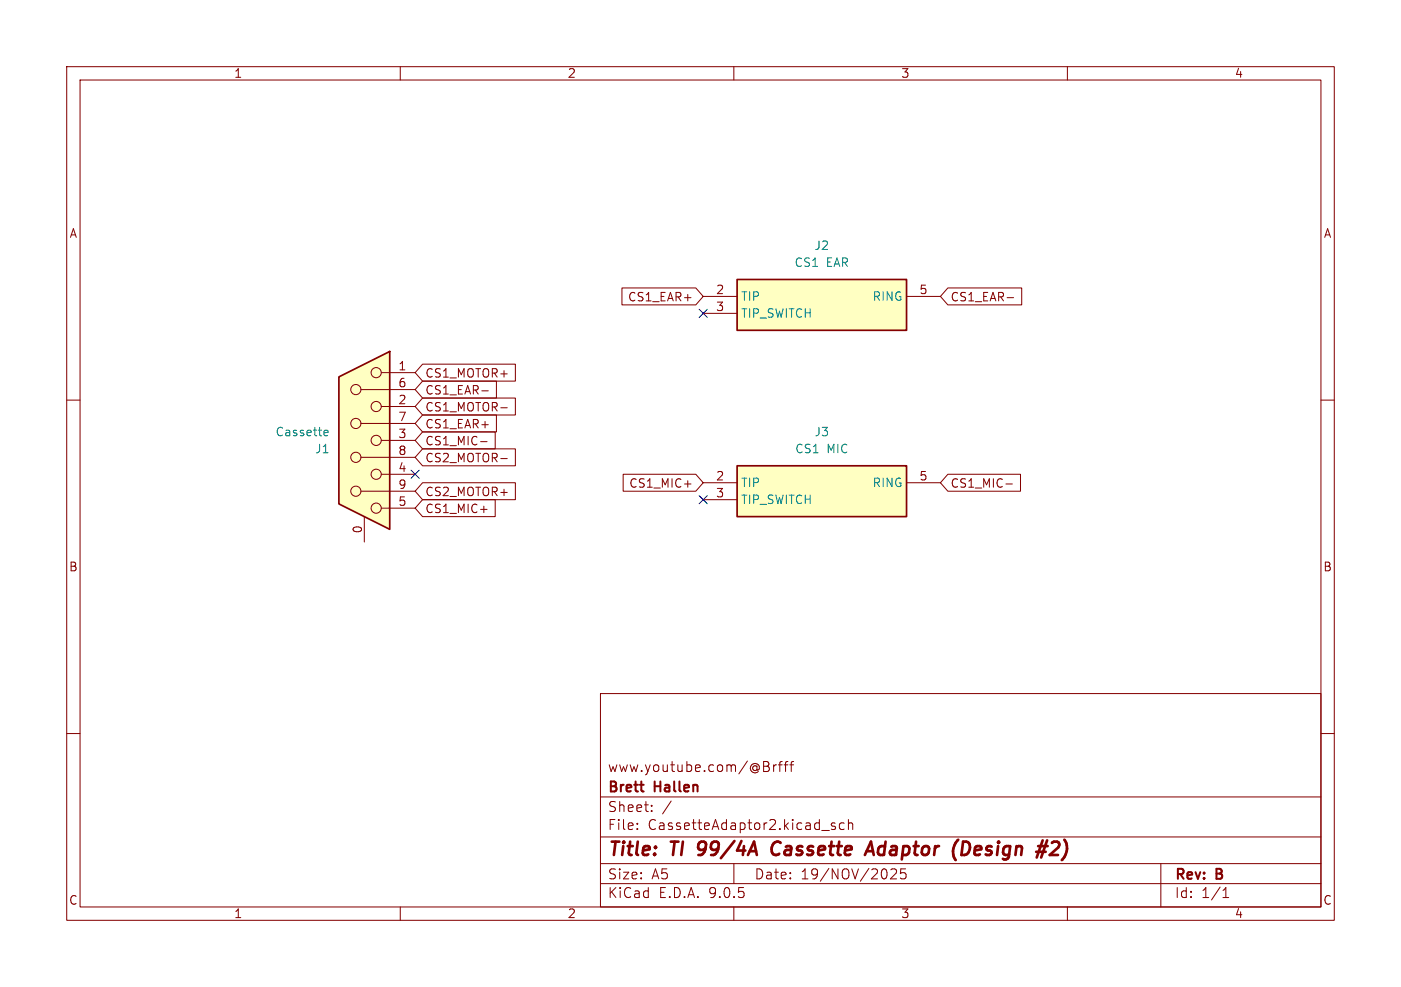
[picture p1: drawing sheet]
<svg xmlns="http://www.w3.org/2000/svg" width="210mm" height="148mm" viewBox="0 0 210 148" stroke-linecap="round" stroke-linejoin="round" font-family="sans-serif">
<g fill="none" stroke="#840000" stroke-width=".15">
<path d="M10 10h190v128h-190zM12 12h186v124h-186zM60 10v2M110 10v2M160 10v2M10 60h2M198 60h2M10 110h2M90 104h108v32h-108zM90 119.5h108M115.2 115v.5M116 114.7v1"/>
<path d="M116.4 114.7l-.3 .1-.1 .2M116.7 114.7h.5M117.2 114.2l-.2 .1-.1 .1v1.3M117.5 114.7h.6M118.1 114.2l-.3 .1-.1 .1v1.3M118.4 114.7h.6M119 114.2l-.3 .1-.1 .1v1.3M198 110h2M60 136v2M90 132.5h108M90 129.5h108M90 125.5h108"/>
<path d="M95.5 124.2v.2M95.5 123.5v.1M97.7 121.5v.2M97.7 120.8v.1M100.6 120.1l-1.3 1.9M110 136v2M110 129.5v3M123.2 124.5h1.1M125.2 123.5l-.4-.1-.2 .2 .1 .2 .5 .2v.3h-.6M126.5 123.5l-.4-.1-.3 .3v.4l.2 .2h.5M127.2 123.5a.37 .37 0 0 1 .6 .1v.8M127.2 122.9v1.5"/>
<path d="M134.3 130.4v.5l-.8 .9h.9M135 130.3v.7l.2-.1h.5l.1 .2v.4l-.3 .3h-.3l-.2-.2M160 136v2M174 129.5v6.5M183.3 134.6h.9M183.3 133.5l.5-.4v1.5"/>
</g>
<path d="M104.7 128.2h.4M104.8 126.4l-.1 .2v.7M116.7 126.2a1.13 1.13 0 0 0-1 .7 1.13 1.13 0 0 0 .2 1.2l.3 .1 .5-.1M129.6 128.2l1-2 .4 2M129.9 127.6h1M143.6 125.9l-.1 .1M145.4 126.7l-.3-.4-.7-.1-.3 2a.98 .98 0 0 0 1.3-.8M157.7 126.4l.3-.2h.5a.45 .45 0 0 1 .3 .6l-.2 .3-1.2 1.1h1.2" fill="none" stroke="#840000" stroke-width=".4"/>
<path d="M110.5 69.9h25.4v7.6h-25.4z" fill="#ffffc2"/>
<path d="M110.5 69.9h25.4v7.6h-25.4z" fill="none" stroke="#840000" stroke-width=".25"/>
<path d="M105.4 72.4h5.1M105.4 74.9h5.1M135.9 72.4h5.1" fill="none" stroke="#840000" stroke-width=".15"/>
<path d="M110.5 41.9h25.4v7.6h-25.4z" fill="#ffffc2"/>
<path d="M110.5 41.9h25.4v7.6h-25.4z" fill="none" stroke="#840000" stroke-width=".25"/>
<path d="M105.4 44.5h5.1M105.4 47h5.1M135.9 44.5h5.1" fill="none" stroke="#840000" stroke-width=".15"/>
<path d="M50.8 56.5l7.6-3.8v26.7l-7.6-3.8z" fill="#ffffc2"/>
<path d="M50.8 56.5l7.6-3.8v26.7l-7.6-3.8z" fill="none" stroke="#840000" stroke-width=".25"/>
<g fill="none" stroke="#840000" stroke-width=".15">
<path d="M54.1 58.4h8.1M57.1 55.9h5.1M63.3 54.6h14v2.6h-14l-1.1-1.3zM63.3 59.7h14v2.5h-14l-1.1-1.2zM63.3 57.1h11.1v2.6h-11.1l-1.1-1.3zM72.2 58.6h1M93.2 43.2h11.1l1.1 1.3-1.1 1.2h-11.1zM142.1 43.2h11.1v2.5h-11.1l-1.1-1.2zM151 44.6h.9M54.1 63.5h8.1M54.1 68.6h8.1M54.1 73.7h8.1"/>
<path d="M54.6 77.5v3.8M57.1 61h5.1M57.1 66h5.1M57.1 71.1h5.1M57.1 76.2h5.1M63.3 62.2h11.1v2.6h-11.1l-1.1-1.3zM63.3 72.4h14v2.5h-14l-1.1-1.2zM63.3 67.3h14v2.6h-14l-1.1-1.3zM63.3 64.8h10.9v2.5h-10.9l-1.1-1.3zM63.3 74.9h10.9v2.6h-10.9l-1.1-1.3zM72 66.2h1M72 76.4h1"/>
<path d="M75.1 61.1h.9M75.1 68.8h.9M93.4 71.1h10.9l1.1 1.3-1.1 1.3h-10.9zM102.6 72.6h1M142.1 71.1h10.9v2.6h-10.9l-1.1-1.3zM150.8 72.6h1"/>
<circle cx="53.3" cy="58.4" r=".76"/>
<circle cx="56.4" cy="55.9" r=".76"/>
<circle cx="53.3" cy="68.6" r=".76"/>
<circle cx="53.3" cy="63.5" r=".76"/>
<circle cx="53.3" cy="73.7" r=".76"/>
<circle cx="56.4" cy="76.2" r=".76"/>
<circle cx="56.4" cy="61" r=".76"/>
<circle cx="56.4" cy="71.1" r=".76"/>
<circle cx="56.4" cy="66" r=".76"/>
</g>
<path d="M48.6 65.3h.5M48.6 64.6l.4-.1 .2 .3-.6 .1" fill="none" stroke="#008484" stroke-width=".15"/>
<path d="M104.8 46.4l1.2 1.2M106 46.4l-1.2 1.2M61.6 70.5l1.2 1.2M62.8 70.5l-1.2 1.2M104.8 74.3l1.2 1.2M106 74.3l-1.2 1.2" fill="none" stroke="#000084" stroke-width=".15"/>
<g font-size="2.8" fill="#840000">
<text x="91" y="128.9">Title:</text>
<text x="100.7" y="128.9">TI</text>
<text x="105.5" y="128.9">99/4A</text>
<text x="117.3" y="128.9">Cassette</text>
<text x="132.4" y="128.9">Adaptor</text>
<text x="146.1" y="128.9">(Design</text>
<text x="159.6" y="128.9">#2)</text>
</g>
<g font-size="2.1" fill="#840000">
<text x="91" y="119.2">Brett</text>
<text x="91" y="116">www.youtube.com/@Brfff</text>
<text x="98.2" y="119.2">Hallen</text>
<text x="91" y="124.7">File:</text>
<text x="91" y="122">Sheet:</text>
<text x="97.1" y="124.7">CassetteAdaptor2.kicad_sch</text>
<text x="91" y="134.9">KiCad</text>
<text x="91" y="132.1">Size:</text>
<text x="97.7" y="132.1">A5</text>
<text x="98.7" y="134.9">E.D.A.</text>
<text x="106.3" y="134.9">9.0.5</text>
<text x="113" y="132.1">Date:</text>
<text x="120" y="132.1">19/NOV/2025</text>
<text x="176" y="132.3">Rev:</text>
<text x="176" y="134.9">Id:</text>
<text x="180.1" y="134.9">1/1</text>
<text x="182.4" y="132.3">B</text>
</g>
<g font-size="1.8" fill="#840000">
<text x="35" y="11.9">1</text>
<text x="85" y="11.9">2</text>
<text x="135" y="11.9">3</text>
<text x="185" y="11.9">4</text>
<text x="10.3" y="35.9">A</text>
<text x="198.4" y="35.9">A</text>
<text x="94" y="45.4">CS1_EAR+</text>
<text x="107.2" y="44.2">2</text>
<text x="107.2" y="46.7">3</text>
<text x="137.7" y="44.2">5</text>
<text x="142.4" y="45.4">CS1_EAR-</text>
<text x="59.6" y="55.6">1</text>
<text x="59.6" y="58.2">6</text>
<text x="63.7" y="56.8">CS1_MOTOR+</text>
<text x="63.7" y="59.4">CS1_EAR-</text>
<text x="59.6" y="60.7">2</text>
<text x="59.6" y="63.2">7</text>
<text x="59.6" y="65.8">3</text>
<text x="63.7" y="64.5">CS1_EAR+</text>
<text x="63.7" y="61.9">CS1_MOTOR-</text>
<text x="59.6" y="68.3">8</text>
<text x="59.6" y="70.9">4</text>
<text x="63.7" y="69.5">CS2_MOTOR-</text>
<text x="63.7" y="67">CS1_MIC-</text>
<text x="59.6" y="73.4">9</text>
<text x="59.6" y="75.9">5</text>
<text x="63.7" y="74.6">CS2_MOTOR+</text>
<text x="63.7" y="77.2">CS1_MIC+</text>
<text x="94.2" y="73.3">CS1_MIC+</text>
<text x="107.2" y="72.1">2</text>
<text x="107.2" y="74.7">3</text>
<text x="137.7" y="72.1">5</text>
<text x="142.4" y="73.3">CS1_MIC-</text>
<text x="54.4" y="80.1" transform="rotate(-90 54.4 80.1)">0</text>
<text x="10.3" y="85.9">B</text>
<text x="198.3" y="85.9">B</text>
<text x="10.3" y="135.9">C</text>
<text x="35" y="137.9">1</text>
<text x="85" y="137.9">2</text>
<text x="135" y="137.9">3</text>
<text x="185" y="137.9">4</text>
<text x="198.3" y="135.9">C</text>
</g>
<g font-size="1.8" fill="#008484">
<text x="119" y="40.2">CS1</text>
<text x="122" y="37.7">J2</text>
<text x="123.9" y="40.2">EAR</text>
<text x="111" y="45.3">TIP</text>
<text x="111" y="47.9">TIP_SWITCH</text>
<text x="130.7" y="45.3">RING</text>
<text x="41.2" y="65.6">Cassette</text>
<text x="122" y="65.6">J3</text>
<text x="47.1" y="68.2">J1</text>
<text x="119.1" y="68.2">CS1</text>
<text x="124" y="68.2">MIC</text>
<text x="111" y="73.3">TIP</text>
<text x="111" y="75.8">TIP_SWITCH</text>
<text x="130.7" y="73.3">RING</text>
</g>
</svg>
